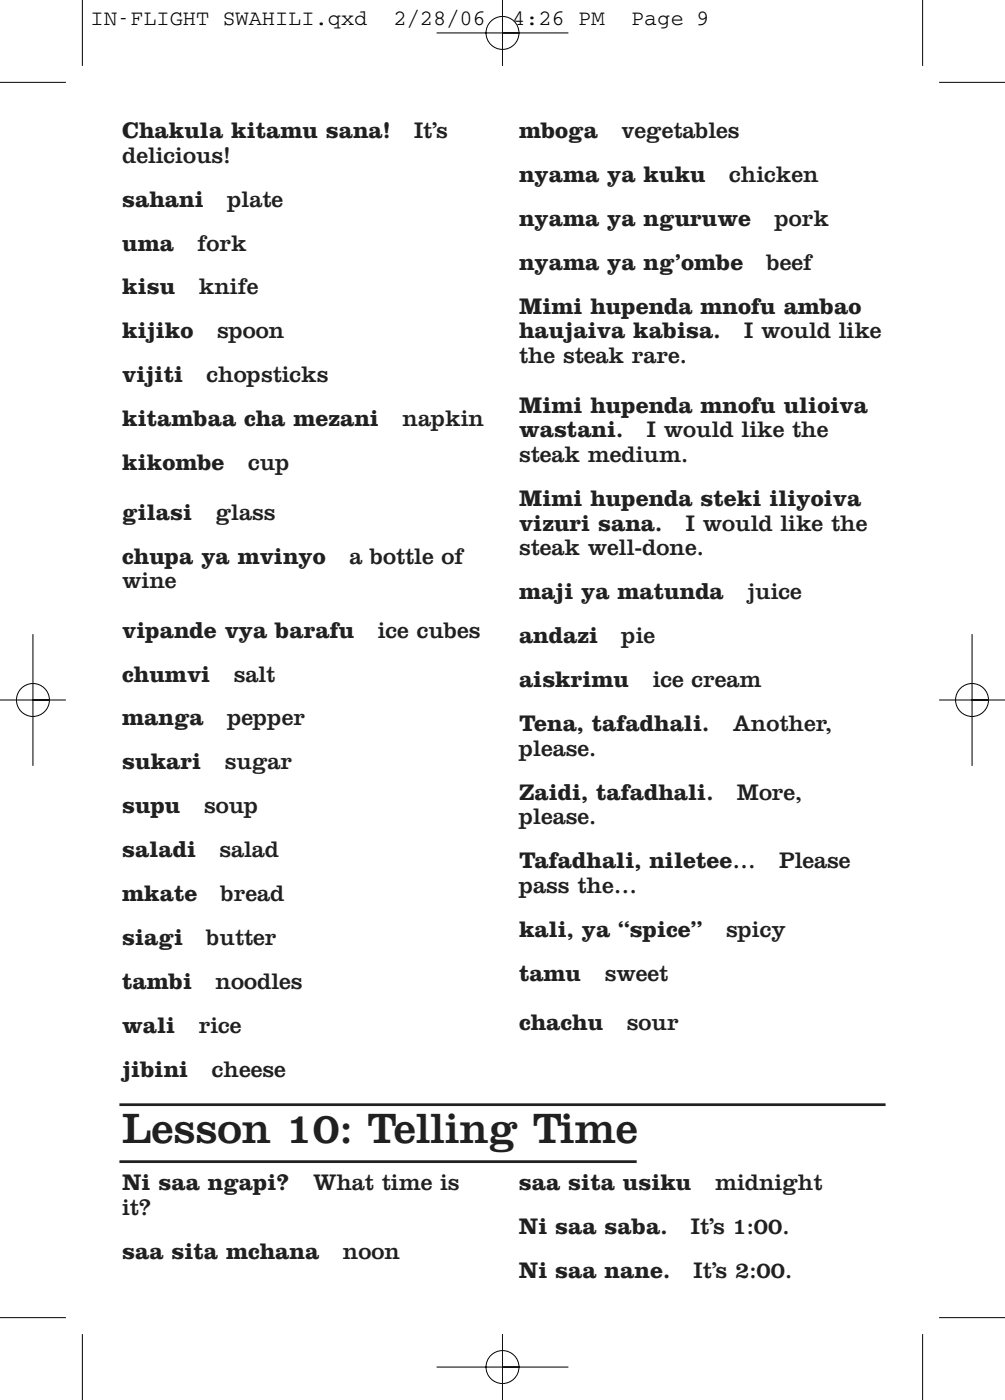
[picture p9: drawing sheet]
<svg xmlns="http://www.w3.org/2000/svg" width="129mm" height="180mm" viewBox="0 0 129 180" stroke-linecap="round" stroke-linejoin="round" font-family="sans-serif">
<path d="M15.3 142h98.5M15.3 149.3h66.5" fill="none" stroke="#231f20" stroke-width=".35"/>
<path d="M10.2 -.1h82.4v4.7h-82.4z" fill="#fff"/>
<g fill="none" stroke="#fff" stroke-width=".18">
<path d="M0 10.6h8.5M10.6 0v8.5M56.1 4.2h16.9M64.6 4.2h2.1a2.12 2.12 0 0 1-3 2 2.12 2.12 0 0 1-.5-3.6 2.12 2.12 0 0 1 3.4 1.1l.1 .5M64.6 0v8.5M118.5 0v8.5M120.6 10.6h8.5M0 90h8.5M4.2 90h2.1a2.12 2.12 0 0 1-3 1.9 2.12 2.12 0 0 1-.4-3.6 2.12 2.12 0 0 1 3.4 1.1v.6M4.2 81.5v16.9M120.6 90h8.5M124.9 90h2.1a2.12 2.12 0 0 1-3 1.9 2.12 2.12 0 0 1-.5-3.6 2.12 2.12 0 0 1 3.4 1.1l.1 .6"/>
<path d="M124.9 81.5v16.9M0 169.3h8.5M10.6 171.4v8.5M56.1 175.7h16.9M64.6 175.7h2.1a2.12 2.12 0 0 1-3 1.9 2.12 2.12 0 0 1-.5-3.5 2.12 2.12 0 0 1 3.4 1l.1 .6M64.6 171.4v8.5M118.5 171.4v8.5M120.6 169.3h8.5"/>
</g>
<g fill="none" stroke="#000" stroke-width=".13">
<path d="M0 10.6h8.5M10.6 0v8.5M56.1 4.2h16.9M64.6 4.2h2.1a2.12 2.12 0 0 1-3 2 2.12 2.12 0 0 1-.5-3.6 2.12 2.12 0 0 1 3.4 1.1l.1 .5M64.6 0v8.5M118.5 0v8.5M120.6 10.6h8.5M0 90h8.5M4.2 90h2.1a2.12 2.12 0 0 1-3 1.9 2.12 2.12 0 0 1-.4-3.6 2.12 2.12 0 0 1 3.4 1.1v.6M4.2 81.5v16.9M120.6 90h8.5M124.9 90h2.1a2.12 2.12 0 0 1-3 1.9 2.12 2.12 0 0 1-.5-3.6 2.12 2.12 0 0 1 3.4 1.1l.1 .6"/>
<path d="M124.9 81.5v16.9M0 169.3h8.5M10.6 171.4v8.5M56.1 175.7h16.9M64.6 175.7h2.1a2.12 2.12 0 0 1-3 1.9 2.12 2.12 0 0 1-.5-3.5 2.12 2.12 0 0 1 3.4 1l.1 .6M64.6 171.4v8.5M118.5 171.4v8.5M120.6 169.3h8.5"/>
</g>
<text font-size="5.6" fill="#231f20" x="15.7" y="146.9">Lesson 10: Telling Time</text>
<g font-size="3" fill="#231f20">
<text x="15.7" y="17.7">Chakula kitamu sana!</text>
<text x="53.2" y="17.7">It’s</text>
<text x="66.7" y="17.7">mboga</text>
<text x="79.9" y="17.7">vegetables</text>
<text x="15.7" y="20.9">delicious!</text>
<text x="66.7" y="23.4">nyama ya kuku</text>
<text x="93.7" y="23.4">chicken</text>
<text x="15.7" y="26.6">sahani</text>
<text x="29.2" y="26.6">plate</text>
<text x="66.7" y="29">nyama ya nguruwe</text>
<text x="99.5" y="29">pork</text>
<text x="15.7" y="32.2">uma</text>
<text x="25.4" y="32.2">fork</text>
<text x="66.7" y="34.7">nyama ya ng’ombe</text>
<text x="98.5" y="34.7">beef</text>
<text x="15.7" y="37.8">kisu</text>
<text x="25.5" y="37.8">knife</text>
<text x="66.7" y="40.3">Mimi hupenda mnofu ambao</text>
<text x="15.7" y="43.5">kijiko</text>
<text x="27.9" y="43.5">spoon</text>
<text x="66.7" y="43.5">haujaiva kabisa.</text>
<text x="66.7" y="46.7">the steak rare.</text>
<text x="95.6" y="43.5">I would like</text>
<text x="15.7" y="49.1">vijiti</text>
<text x="26.5" y="49.1">chopsticks</text>
<text x="66.7" y="53">Mimi hupenda mnofu ulioiva</text>
<text x="15.7" y="54.8">kitambaa cha mezani</text>
<text x="51.7" y="54.8">napkin</text>
<text x="66.7" y="59.4">steak medium.</text>
<text x="66.7" y="56.2">wastani.</text>
<text x="83.1" y="56.2">I would like the</text>
<text x="15.7" y="60.4">kikombe</text>
<text x="31.9" y="60.4">cup</text>
<text x="66.7" y="65">Mimi hupenda steki iliyoiva</text>
<text x="15.7" y="66.8">gilasi</text>
<text x="27.7" y="66.8">glass</text>
<text x="66.7" y="71.4">steak well-done.</text>
<text x="66.7" y="68.2">vizuri sana.</text>
<text x="88.1" y="68.2">I would like the</text>
<text x="15.7" y="72.4">chupa ya mvinyo</text>
<text x="15.7" y="75.6">wine</text>
<text x="44.9" y="72.4">a bottle of</text>
<text x="66.7" y="77">maji ya matunda</text>
<text x="96" y="77">juice</text>
<text x="15.7" y="81.9">vipande vya barafu</text>
<text x="48.5" y="81.9">ice cubes</text>
<text x="66.7" y="82.6">andazi</text>
<text x="79.9" y="82.6">pie</text>
<text x="15.7" y="87.6">chumvi</text>
<text x="30" y="87.6">salt</text>
<text x="66.7" y="88.3">aiskrimu</text>
<text x="83.9" y="88.3">ice cream</text>
<text x="15.7" y="93.2">manga</text>
<text x="29.2" y="93.2">pepper</text>
<text x="66.7" y="93.9">Tena, tafadhali.</text>
<text x="94.1" y="93.9">Another,</text>
<text x="15.7" y="98.9">sukari</text>
<text x="28.9" y="98.9">sugar</text>
<text x="66.7" y="97.1">please.</text>
<text x="15.7" y="104.5">supu</text>
<text x="26.2" y="104.5">soup</text>
<text x="66.7" y="102.8">Zaidi, tafadhali.</text>
<text x="66.7" y="105.9">please.</text>
<text x="94.7" y="102.8">More,</text>
<text x="15.7" y="110.2">saladi</text>
<text x="28.2" y="110.2">salad</text>
<text x="66.7" y="111.6">Tafadhali, niletee…</text>
<text x="100.1" y="111.6">Please</text>
<text x="15.7" y="115.8">mkate</text>
<text x="28.4" y="115.8">bread</text>
<text x="66.7" y="114.8">pass the…</text>
<text x="15.7" y="121.5">siagi</text>
<text x="26.5" y="121.5">butter</text>
<text x="66.7" y="120.4">kali, ya “spice”</text>
<text x="93.3" y="120.4">spicy</text>
<text x="15.7" y="127.1">tambi</text>
<text x="27.7" y="127.1">noodles</text>
<text x="66.7" y="126">tamu</text>
<text x="77.7" y="126">sweet</text>
<text x="15.7" y="132.7">wali</text>
<text x="25.5" y="132.7">rice</text>
<text x="66.7" y="132.4">chachu</text>
<text x="80.5" y="132.4">sour</text>
<text x="15.7" y="138.4">jibini</text>
<text x="27.2" y="138.4">cheese</text>
<text x="15.7" y="153">Ni saa ngapi?</text>
<text x="40.2" y="153">What time is</text>
<text x="66.7" y="153">saa sita usiku</text>
<text x="91.9" y="153">midnight</text>
<text x="15.7" y="156.2">it?</text>
<text x="15.7" y="161.8">saa sita mchana</text>
<text x="44" y="161.8">noon</text>
<text x="66.7" y="158.6">Ni saa saba.</text>
<text x="88.8" y="158.6">It’s 1:00.</text>
<text x="66.7" y="164.3">Ni saa nane.</text>
<text x="89.1" y="164.3">It’s 2:00.</text>
</g>
<g font-size="2.8">
<text x="11.6" y="3.2">IN-FLIGHT SWAHILI.qxd</text>
<text x="50.6" y="3.2">2/28/06</text>
<text x="65.8" y="3.2">4:26 PM</text>
<text x="81.1" y="3.2">Page 9</text>
</g>
</svg>
